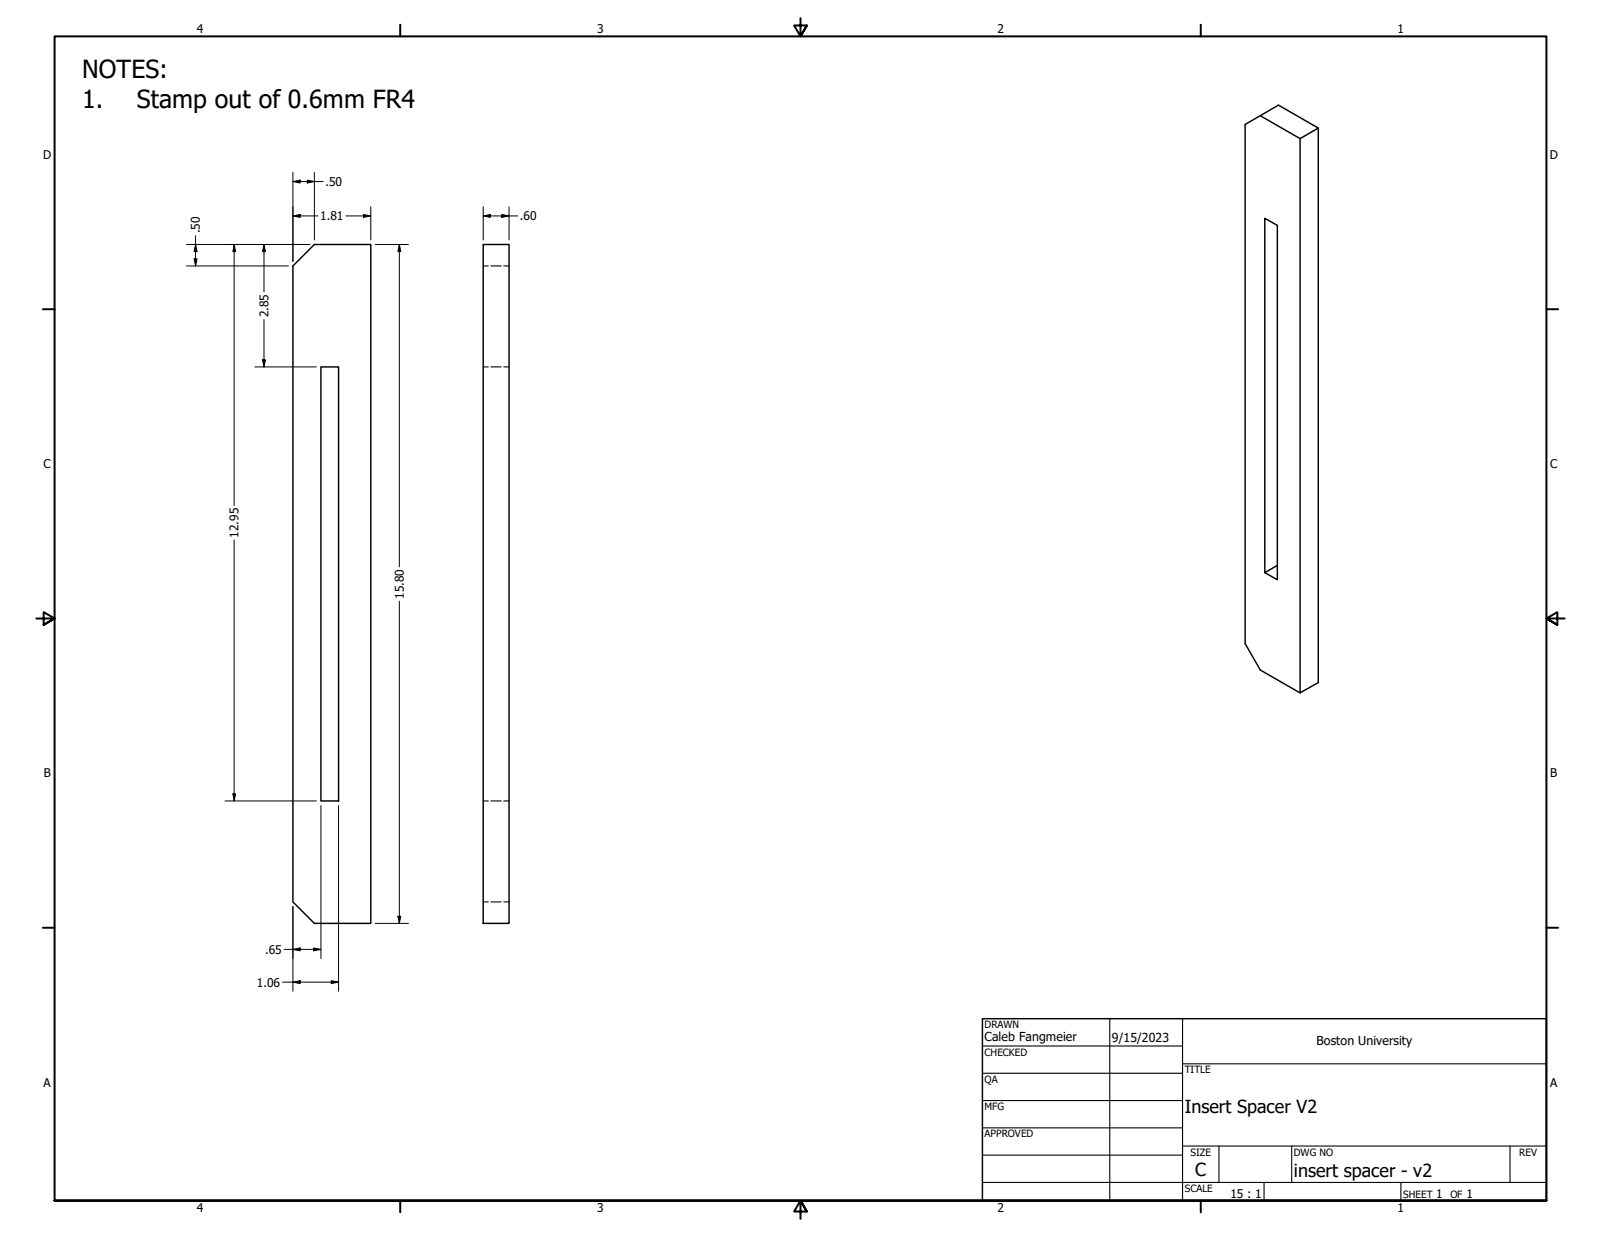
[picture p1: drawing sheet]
<svg xmlns="http://www.w3.org/2000/svg" width="559mm" height="432mm" viewBox="0 0 559 432" stroke-linecap="round" stroke-linejoin="round" font-family="sans-serif">
<!-- layer: Visible (ANSI) -->
<path d="M439.9 40.4l13.9 8 6.3-3.7M453.8 48.4v193.5l6.3-3.6v-193.6l-13.9-8-11.6 6.7v181.3l5.3 9.2 13.9 8M102.2 92.8l7.5-7.5h19.7v237h-19.7l-7.5-7.5zM168.7 85.3h9v237h-9zM112 128.1h6.2v151.5h-6.2zM445.8 197.4l-4.3 2.5v-123.7l4.3 2.5v123.7l-4.3-2.5" fill="none" stroke="#000" stroke-width=".51"/>
<!-- layer: Hidden (ANSI) -->
<path d="M168.7 92.8h1.7M171.3 92.8h3.6M175.8 92.8h1.9M168.7 128.1h1.7M171.3 128.1h3.6M175.8 128.1h1.9M168.7 279.6h1.7M171.3 279.6h3.6M175.8 279.6h1.9M168.7 314.8h1.7M171.3 314.8h3.6M175.8 314.8h1.9" fill="none" stroke="#000" stroke-width=".38"/>
<!-- layer: Border (ANSI) -->
<g fill="none" stroke="#000" stroke-width=".7">
<path d="M139.7 8.6v4.1M279.4 6.3v6.4l-2.2-3.8h4.4l-2.2 3.8 2.2-3.8M419.1 8.6v4.1M15 107.9h4M539.8 107.9h4M12.7 215.9h6.3l-3.8-2.2v4.4l3.8-2.2-3.8 2.2M546.1 215.9h-6.3l3.8-2.2v4.4l-3.8-2.2 3.8 2.2M15 323.8h4M539.8 323.8h4M19 419.1v-406.4h520.8v406.4h-520.8h520.8M139.7 419.1v4.1M419.1 419.1v4.1"/>
<path d="M281.6 422.9l-2.2-3.8 2.2 3.8h-4.4l2.2-3.8v6.3"/>
</g>
<!-- layer: Title (ANSI) -->
<g fill="none" stroke="#000" stroke-width=".38">
<path d="M387.3 355.6v63.5M412.7 355.6v63.5M342.9 365.1h69.8M342.9 374.6h69.8M412.7 371.3h127.1M342.9 384.2h69.8M342.9 393.7h69.8M342.9 412.7h196.9M342.9 403.2h69.8M412.7 400h127.1M425.4 400v12.7M441.2 412.7v6.4"/>
<path d="M450.8 400v12.7M488.9 412.7v6.4M527 400v12.7"/>
</g>
<path d="M342.9 355.6h196.9v63.5h-196.9z" fill="none" stroke="#000" stroke-width=".51"/>
<!-- layer: Dimension (ANSI) -->
<g fill="none" stroke="#000" stroke-width=".35">
<path d="M102.2 75.4l2.6-.5v1zM102.2 63.4l2.6-.5v1zM102.2 75.4h8.7M102.2 60.2v31M102.2 63.4h10.6M107.3 62.9l2.4 .5-2.4 .5zM109.7 60.2v23.6M120.7 75.4h8.7M126.9 74.9l2.5 .5-2.5 .5zM129.4 72.2v11.6M168.7 75.4l2.4-.5v1zM168.7 75.4h12"/>
<path d="M168.7 72.2v11.6M175.1 74.9l2.6 .5-2.6 .5zM177.7 72.2v11.6M65.1 85.3h43M65.1 92.8h35.5M67.8 90.4h1l-.5 2.4zM68.3 85.3l.5 2.5h-1zM68.3 82.3v10.5M81.7 85.3l.5 2.5h-.9zM81.7 85.3v91.2M92.1 85.3l.5 2.5h-1zM92.1 85.3v16.6"/>
<path d="M131 85.3h11.6M139.4 85.3l.5 2.5h-1zM139.4 85.3v112.6M92.1 111.6v16.5M89 128.1h21.4M91.6 125.6h1l-.5 2.5zM81.7 188.5v91.1M139.4 209.9v112.4M78.5 279.6h31.9M81.3 277.1h.9l-.5 2.5zM112 281.2v53.4M118.2 281.2v64.8"/>
<path d="M102.2 316.4v29.6M138.9 319.8h1l-.5 2.5zM99.2 331.4h12.8M102.2 331.4l2.6-.5v1zM109.5 330.9l2.5 .5-2.5 .5zM131 322.3h11.6M98.6 342.8h19.6M102.2 342.8l2.6-.5v1zM115.6 342.3l2.6 .5-2.6 .5z"/>
</g>
<g fill="#000">
<path d="M102.2 75.4l2.6-.5v1zM102.2 63.4l2.6-.5v1zM107.3 62.9l2.4 .5-2.4 .5zM126.9 74.9l2.5 .5-2.5 .5zM168.7 75.4l2.4-.5v1zM175.1 74.9l2.6 .5-2.6 .5zM67.8 90.4h1l-.5 2.4zM68.3 85.3l.5 2.5h-1zM81.7 85.3l.5 2.5h-.9zM92.1 85.3l.5 2.5h-1zM139.4 85.3l.5 2.5h-1zM91.6 125.6h1l-.5 2.5z"/>
<path d="M81.3 277.1h.9l-.5 2.5zM138.9 319.8h1l-.5 2.5zM102.2 331.4l2.6-.5v1zM109.5 330.9l2.5 .5-2.5 .5zM102.2 342.8l2.6-.5v1zM115.6 342.3l2.6 .5-2.6 .5z"/>
</g>
<g font-size="8.7">
<text x="28.7" y="27.3">NOTES:</text>
<text x="28.7" y="37.7">1.</text>
<text x="47.8" y="37.7">Stamp out of 0.6mm FR4</text>
</g>
<g font-size="6.3">
<text x="413.5" y="388.5">Insert Spacer V2</text>
<text x="417.2" y="410.6">C</text>
<text x="451.6" y="410.7">insert spacer - v2</text>
</g>
<g font-size="4.3">
<text x="343.7" y="363.5">Caleb Fangmeier</text>
<text x="388.1" y="363.7">9/15/2023</text>
<text x="459.5" y="364.6">Boston University</text>
</g>
<g font-size="4.2">
<text x="68.7" y="11.7">4</text>
<text x="208.4" y="11.7">3</text>
<text x="348.1" y="11.7">2</text>
<text x="487.8" y="11.7">1</text>
<text x="15.1" y="55.5">D</text>
<text x="540.9" y="55.5">D</text>
<text x="113.6" y="64.9">.50</text>
<text x="111.8" y="76.9">1.81</text>
<text x="181.5" y="76.9">.60</text>
<text x="69.8" y="81.5" transform="rotate(-90 69.8 81.5)">.50</text>
<text x="93.7" y="110.8" transform="rotate(-90 93.7 110.8)">2.85</text>
<text x="15.2" y="163.4">C</text>
<text x="541" y="163.4">C</text>
<text x="83.2" y="187.7" transform="rotate(-90 83.2 187.7)">12.95</text>
<text x="140.9" y="209" transform="rotate(-90 140.9 209)">15.80</text>
<text x="15.3" y="271.4">B</text>
<text x="541.1" y="271.4">B</text>
<text x="92.5" y="332.9">.65</text>
<text x="89.7" y="344.4">1.06</text>
<text x="15.2" y="379.3">A</text>
<text x="541" y="379.3">A</text>
<text x="429.5" y="418.3">15 : 1</text>
<text x="501.3" y="418.3">1</text>
<text x="511.8" y="418.3">1</text>
<text x="68.7" y="423.2">4</text>
<text x="208.4" y="423.2">3</text>
<text x="348.1" y="423.2">2</text>
<text x="487.8" y="423.2">1</text>
</g>
<g font-size="3.5">
<text x="343.7" y="358.9">DRAWN</text>
<text x="343.7" y="368.5">CHECKED</text>
<text x="413.5" y="374.6">TITLE</text>
<text x="343.7" y="378">QA</text>
<text x="343.7" y="387.5">MFG</text>
<text x="343.7" y="397.1">APPROVED</text>
<text x="415.5" y="403.4">SIZE</text>
<text x="451.6" y="403.4">DWG NO</text>
<text x="530.3" y="403.4">REV</text>
<text x="413.5" y="416.1">SCALE</text>
<text x="489.7" y="418.3">SHEET</text>
<text x="506.2" y="418.3">OF</text>
</g>
</svg>
